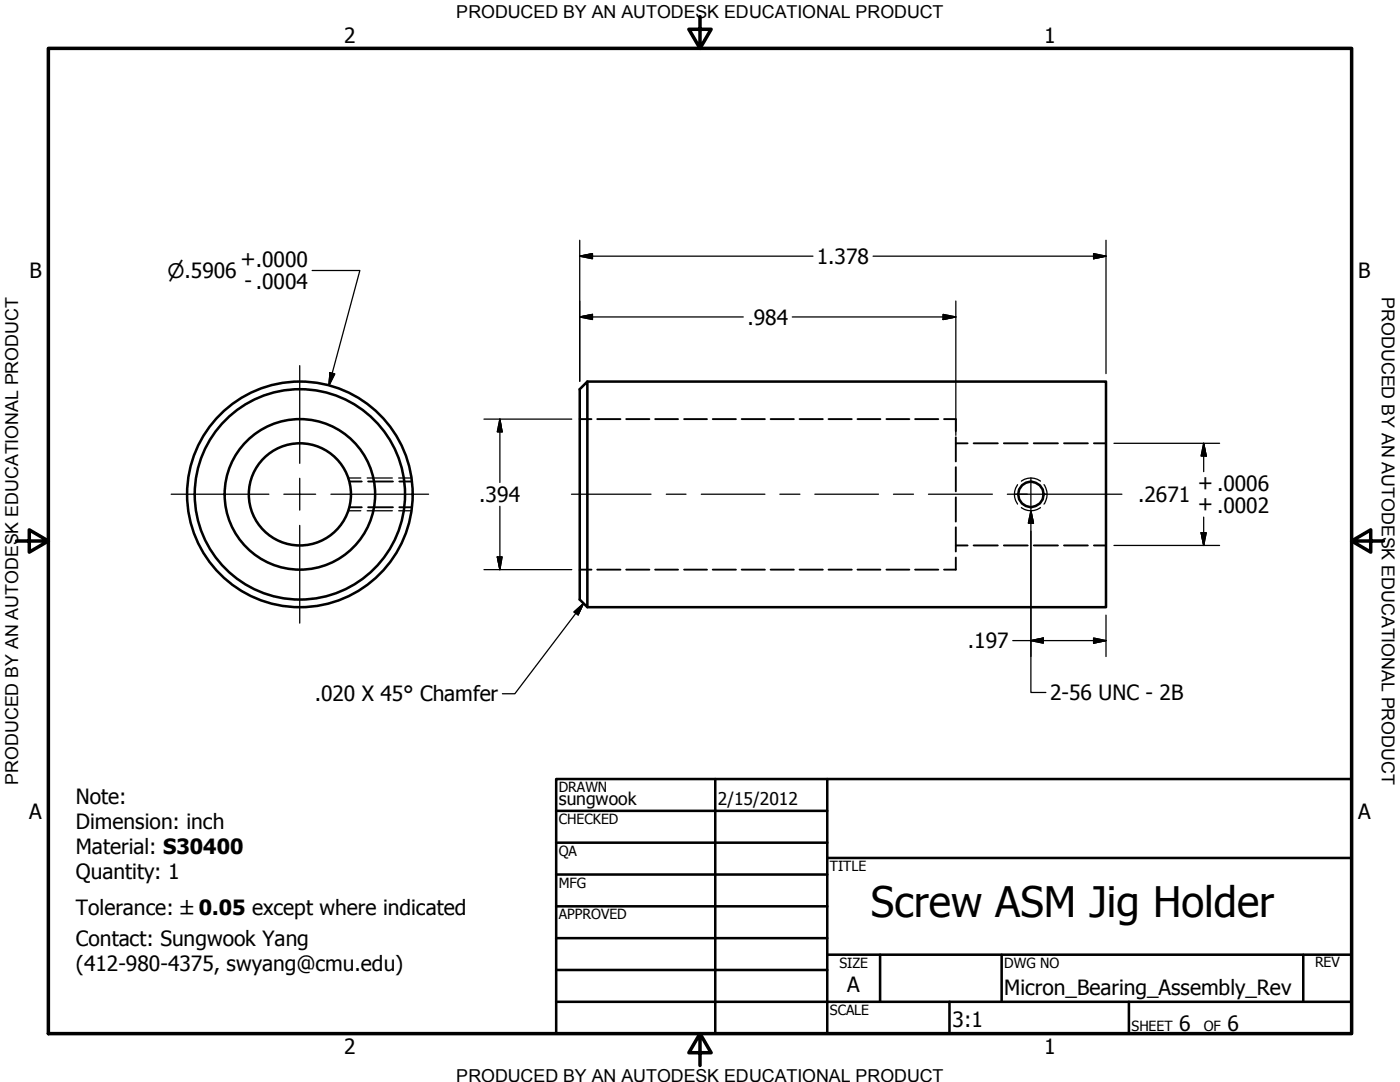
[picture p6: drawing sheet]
<svg xmlns="http://www.w3.org/2000/svg" width="279mm" height="216mm" viewBox="0 0 279 216" stroke-linecap="round" stroke-linejoin="round" font-family="sans-serif">
<!-- layer: Hidden (ANSI) -->
<g fill="none" stroke="#000" stroke-width=".51">
<path d="M115.7 77.7l1.5-1.6v45.1l-1.5-1.6zM117.2 76.1h103.5v45.1h-103.5"/>
<circle cx="59.8" cy="98.6" r="22.5"/>
<circle cx="59.8" cy="98.6" r="10.2"/>
<circle cx="59.9" cy="98.6" r="15"/>
<circle cx="59.9" cy="98.6" r="21"/>
<circle cx="205.7" cy="98.6" r="2.54"/>
</g>
<!-- layer: Visible (ANSI) -->
<g fill="none" stroke="#000" stroke-width=".38">
<path d="M69.7 96.1h2.5M73.5 96.1h4.9M79.7 96.1h2.5M115.7 83.6h2.3M119.2 83.6h4.6M125 83.6h4.6M130.7 83.6h4.6M136.5 83.6h4.6M142.2 83.6h4.7M148 83.6h4.7M153.8 83.6h4.6M159.6 83.6h4.6"/>
<path d="M165.4 83.6h4.6M171.1 83.6h4.6M176.9 83.6h4.6M182.6 83.6h4.7M188.4 83.6h2.4v2.4M190.8 87.2v4.9M190.8 93.2v4.8M190.8 99.3v4.8M190.8 88.5h2.3M194.3 88.5h4.8M200.3 88.5h4.8M206.3 88.5h4.8"/>
<path d="M212.3 88.5h4.8M218.3 88.5h2.4M69.7 101.2h2.5M73.5 101.2h4.9M79.7 101.2h2.5M115.7 113.7h2.3M119.2 113.7h4.6M125 113.7h4.6M130.7 113.7h4.6M136.5 113.7h4.6M142.2 113.7h4.7M148 113.7h4.7"/>
<path d="M153.8 113.7h4.6M159.6 113.7h4.6M165.4 113.7h4.6M171.1 113.7h4.6M176.9 113.7h4.6M182.6 113.7h4.7M190.8 105.2v4.8M190.8 111.3v2.4h-2.4M190.8 108.8h2.3M194.3 108.8h4.8M200.3 108.8h4.8M206.3 108.8h4.8"/>
<path d="M212.3 108.8h4.8M218.3 108.8h2.4"/>
</g>
<!-- layer: Border (ANSI) -->
<path d="M69.5 95.4h2.5M73.3 95.4h5M79.6 95.4h2.5M203.1 96.7a3.3 3.3 0 0 0 0 3.9M203.8 96a3.2 3.2 0 0 1 3.8 0M208.3 96.7a3.3 3.3 0 0 1 0 3.9M69.5 101.9h2.5M73.3 101.9h5M79.6 101.9h2.5M203.8 101.3a3.2 3.2 0 0 0 3.8 0" fill="none" stroke="#000" stroke-width=".25"/>
<!-- layer: Title (ANSI) -->
<path d="M9.7 9.7h260v196.5h-260zM139.7 3.3v6.4l-2.2-3.9h4.4l-2.2 3.9M3.3 107.9h6.4l-3.9-2.2v4.5l3.9-2.3M269.7 107.9l3.9 2.3v-4.5l-3.9 2.2h6.4M139.7 206.2l2.2 3.9h-4.4l2.2-3.9v6.4" fill="none" stroke="#000" stroke-width=".7"/>
<!-- layer: Dimension (ANSI) -->
<g fill="none" stroke="#000" stroke-width=".51">
<path d="M111 155.4h158.7v50.8h-158.7zM142.7 155.4v50.8M165.1 155.4v50.8M111 161.8h54.1M111 168.1h54.1M111 174.5h54.1M165.1 171.2h104.6M111 180.8h54.1M111 187.2h54.1M111 193.5h54.1M111 199.9h158.7M165.1 190.5h104.6"/>
<path d="M175.6 190.5v9.4M189.5 199.9v6.3M199.9 190.5v9.4M225.3 199.9v6.3M260.1 190.5v9.4"/>
</g>
<!-- layer: Symbol (ANSI) -->
<path d="M205.7 101.9l.5 2.5h-1zM205.7 101.9v36.3h3M114.6 122.1l1.9-1.7-1.1 2.3zM116.5 120.4l-13.8 18h-2.4" fill="none" stroke="#000" stroke-width=".25"/>
<path d="M205.7 101.9l.5 2.5zM205.7 101.9l.5 2.5h-1zM116.5 120.4l-1.1 2.3zM114.6 122.1l1.9-1.7-1.1 2.3z" fill="#000" stroke="#000" stroke-width=".25"/>
<!-- layer: Center Mark (ANSI) -->
<g fill="none" stroke="#000" stroke-width=".25">
<path d="M62.3 54h9.5l-6.1 22.9M115.7 51.1l2.5-.5v1zM115.7 51.1h46.5M115.7 47.9v28.2M174.2 51.1h46.5M218.2 50.6l2.5 .5-2.5 .5zM220.7 47.9v26.6M65.8 74.4l1 .2-1.1 2.3zM115.7 63.2l2.5-.5v1.1zM115.7 63.2h32.6M158.1 63.2h32.7M188.2 62.7l2.6 .5-2.6 .6z"/>
<path d="M190.8 60.1v26.8M96.6 83.6h17.5M99.8 83.6l.4 2.6h-.9zM99.8 83.6v12.7M222.3 88.5h21.1M240.2 88.5l.5 2.5h-1zM240.2 88.5v5.6M96.6 113.7h17.5M99.3 111.1h.9l-.4 2.6zM99.8 101v12.7M205.7 106v25M222.3 108.8h21.1"/>
<path d="M239.7 106.3h1l-.5 2.5zM240.2 103.2v5.6M202.1 127.8h18.6M205.7 127.8l2.5-.5v1zM218.2 127.3l2.5 .5-2.5 .5zM220.7 122.7v8.3"/>
</g>
<g fill="#000" stroke="#000" stroke-width=".25">
<path d="M115.7 51.1l2.5-.5zM115.7 51.1l2.5-.5v1zM218.2 51.6l2.5-.5zM218.2 50.6l2.5 .5-2.5 .5zM65.8 74.4l-.1 2.5zM65.8 74.4l1 .2-1.1 2.3zM115.7 63.2l2.5-.5zM115.7 63.2l2.5-.5v1.1zM188.2 63.8l2.6-.6zM188.2 62.7l2.6 .5-2.6 .6zM99.8 83.6l.4 2.6zM99.8 83.6l.4 2.6h-.9z"/>
<path d="M240.2 88.5l.5 2.5zM240.2 88.5l.5 2.5h-1zM99.3 111.1l.5 2.6zM99.3 111.1h.9l-.4 2.6zM239.7 106.3l.5 2.5zM239.7 106.3h1l-.5 2.5zM205.7 127.8l2.5-.5zM205.7 127.8l2.5-.5v1zM218.2 128.3l2.5-.5zM218.2 127.3l2.5 .5-2.5 .5z"/>
</g>
<!-- layer: Centerline (ANSI) -->
<g fill="none" stroke="#000" stroke-width=".25">
<path d="M59.8 73v19.5M34.2 98.6h19.5M56.6 98.6h6.4M59.8 95.4v6.4M66 98.6h19.5M114 98.6h15.9M133 98.6h3.9M140 98.6h12.7M155.6 98.6h4M162.6 98.6h12.7M178.3 98.6h4M185.3 98.6h12.8"/>
<path d="M201 98.6h4M202.6 98.6h6.3M205.7 95.4v6.4M208 98.6h15.9M59.8 104.8v19.5"/>
</g>
<text font-size="8.4" x="173.8" y="183">Screw ASM Jig Holder</text>
<g font-size="4.2">
<text x="68.7" y="8.6">2</text>
<text x="208.4" y="8.6">1</text>
<text x="48" y="53.1">+.0000</text>
<text x="163" y="52.6">1.378</text>
<text x="5.9" y="55.5">B</text>
<text x="48.8" y="57.4">- .0004</text>
<text x="271.1" y="55.5">B</text>
<text x="149.2" y="64.8">.984</text>
<text x="95.6" y="100.1">.394</text>
<text x="227.1" y="100.3">.2671</text>
<text x="239.1" y="102">+ .0002</text>
<text x="239.1" y="97.9">+ .0006</text>
<text x="193.2" y="129.3">.197</text>
<text x="62.8" y="140">.020 X 45° Chamfer</text>
<text x="209.5" y="139.7">2-56 UNC - 2B</text>
<text x="15.1" y="160.4">Note:</text>
<text x="5.8" y="163.4">A</text>
<text x="15.1" y="165.4">Dimension: inch</text>
<text x="271" y="163.4">A</text>
<text x="15.1" y="170.4">Material: S30400</text>
<text x="15.1" y="175.5">Quantity: 1</text>
<text x="15.1" y="182.5">Tolerance: ±0.05 except where indicated</text>
<text x="15.1" y="188.8">Contact: Sungwook Yang</text>
<text x="15.1" y="193.8">(412-980-4375, swyang@cmu.edu)</text>
<text x="169.1" y="198">A</text>
<text x="200.4" y="198.5">Micron_Bearing_Assembly_Rev</text>
<text x="190.1" y="204.9">3:1</text>
<text x="235.3" y="205.7">6</text>
<text x="245" y="205.7">6</text>
<text x="68.7" y="210.3">2</text>
<text x="208.4" y="210.3">1</text>
</g>
<text font-size="4" x="33.4" y="55.5">⌀.5906</text>
<g font-size="3.6">
<text x="91.1" y="3.6">PRODUCED BY AN AUTODESK EDUCATIONAL PRODUCT</text>
<text x="275.8" y="59.3" transform="rotate(90 275.8 59.3)">PRODUCED BY AN AUTODESK EDUCATIONAL PRODUCT</text>
<text x="3.6" y="156.6" transform="rotate(-90 3.6 156.6)">PRODUCED BY AN AUTODESK EDUCATIONAL PRODUCT</text>
<text x="91.1" y="215.9">PRODUCED BY AN AUTODESK EDUCATIONAL PRODUCT</text>
</g>
<g font-size="3.5">
<text x="111.5" y="160.6">sungwook</text>
<text x="143.3" y="160.7">2/15/2012</text>
</g>
<g font-size="2.8">
<text x="111.5" y="158">DRAWN</text>
<text x="111.5" y="164.4">CHECKED</text>
<text x="111.5" y="170.8">QA</text>
<text x="165.6" y="173.7">TITLE</text>
<text x="111.5" y="177.1">MFG</text>
<text x="111.5" y="183.5">APPROVED</text>
<text x="167.5" y="193.1">SIZE</text>
<text x="200.4" y="193.1">DWG NO</text>
<text x="262.4" y="193">REV</text>
<text x="165.6" y="202.5">SCALE</text>
<text x="225.8" y="205.7">SHEET</text>
<text x="240.2" y="205.7">OF</text>
</g>
</svg>
